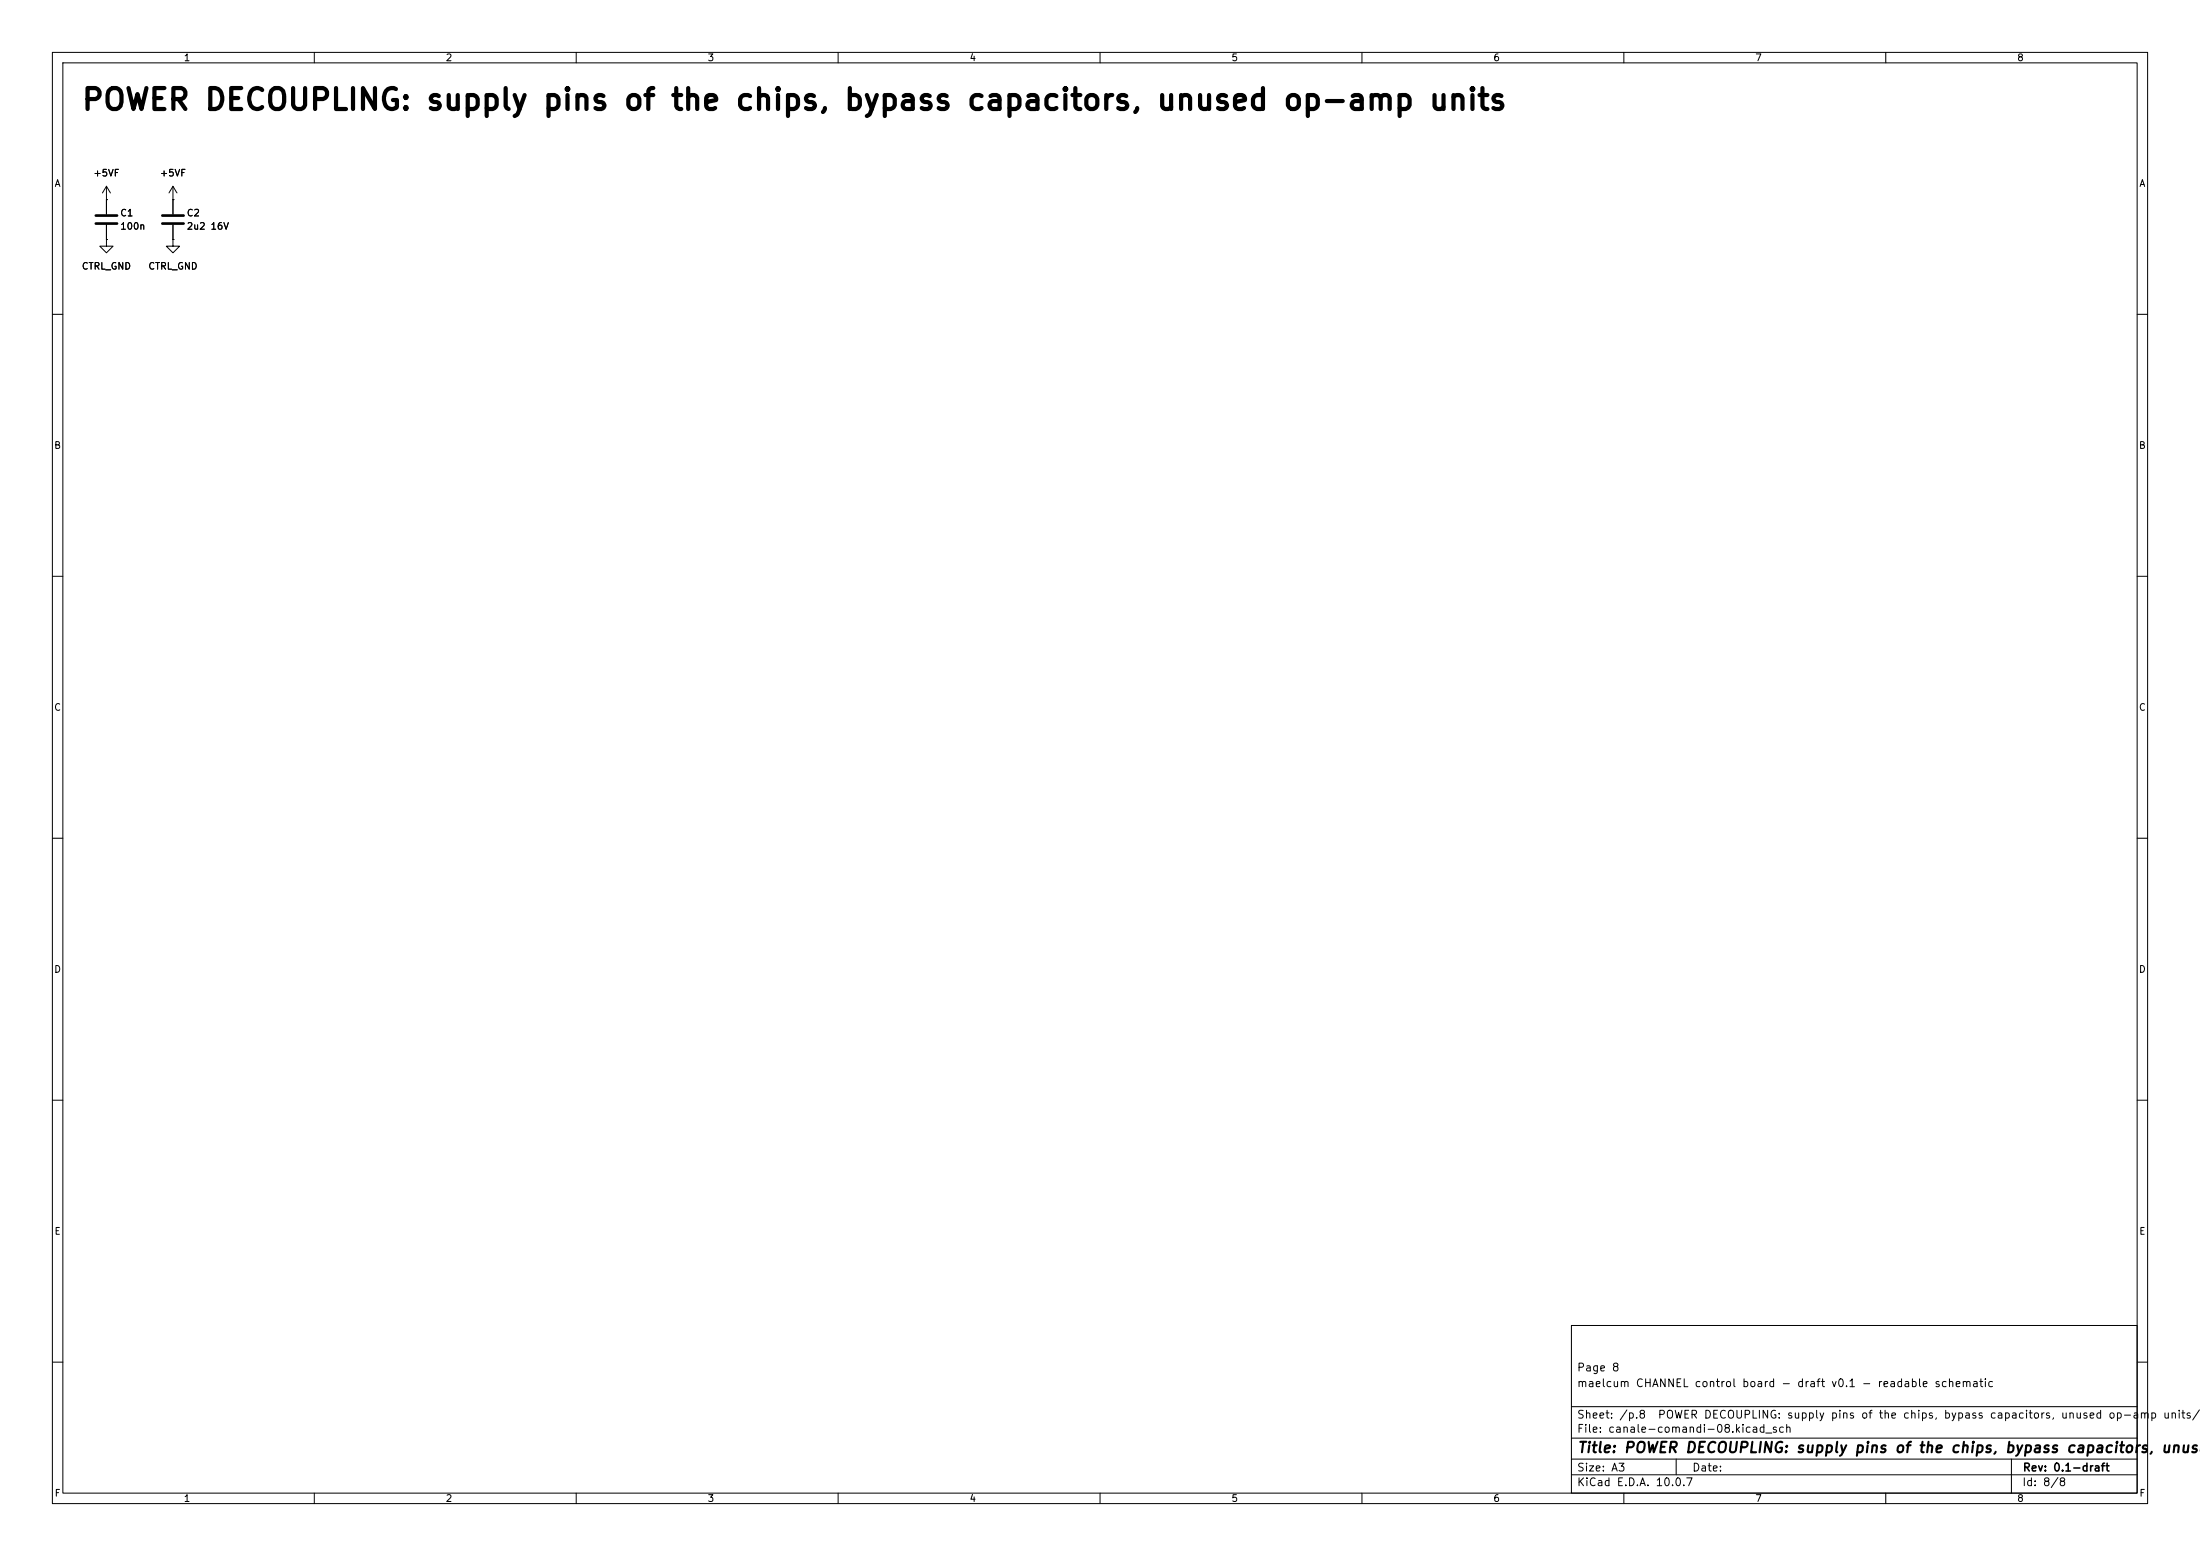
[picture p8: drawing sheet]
<svg xmlns="http://www.w3.org/2000/svg" width="420mm" height="297mm" viewBox="0 0 420 297" stroke-linecap="round" stroke-linejoin="round" font-family="sans-serif">
<g fill="none" stroke="#000" stroke-width=".19">
<path d="M10 10h400v277h-400zM12 12h396v273h-396zM60 10v2M110 10v2M160 10v2M210 10v2M260 10v2M310 10v2M360 10v2M20.3 38.1h.1M20.3 35.6l-.7 1.2M20.3 35.6l.8 1.2"/>
<path d="M20.3 35.6v5.3M33 38.1h.1M33 35.6v5.3M33 35.6l-.7 1.2M33 35.6l.8 1.2M20.3 45.7v1.3h1.3l-1.3 1.3-1.3-1.3h1.3M20.3 45.7h.1M20.3 42.9v2.8M33 45.7v1.3h1.3l-1.3 1.3-1.3-1.3h1.3M33 45.7h.1M33 42.9v2.8M10 60h2"/>
<path d="M408 60h2M10 110h2M408 110h2M10 160h2M408 160h2M10 210h2M408 210h2M300 253h108v32h-108zM10 260h2M300 278.5h108M300 274.5h108M300 268.5h108"/>
<path d="M320 278.5v3M384 278.5v6.5M408 260h2M60 285v2M110 285v2M160 285v2M210 285v2M260 285v2M300 281.5h108M310 285v2M360 285v2"/>
</g>
<path d="M18.3 41.1h4.1M18.3 42.7h4.1M31 41.1h4.1M31 42.7h4.1" fill="none" stroke="#000" stroke-width=".51"/>
<text font-size="4" x="15.4" y="22">POWER DECOUPLING: supply pins of the chips, bypass capacitors, unused op-amp units</text>
<text font-size="2" x="301" y="277.8">Title: POWER DECOUPLING: supply pins of the chips, bypass capacitors, unuse</text>
<g font-size="1.5">
<text x="300.9" y="262.1">Page 8</text>
<text x="300.9" y="265.1">maelcum CHANNEL control board - draft v0.1 - readable schematic</text>
<text x="300.9" y="273.8">File: canale-comandi-08.kicad_sch</text>
<text x="300.9" y="271.1">Sheet: /p.8</text>
<text x="316.4" y="271.1">POWER DECOUPLING: supply pins of the chips, bypass capacitors, unused op-amp units/</text>
<text x="300.9" y="281.2">Size: A3</text>
<text x="322.9" y="281.2">Date:</text>
<text x="386" y="281.2">Rev: 0.1-draft</text>
<text x="300.9" y="284">KiCad E.D.A. 10.0.7</text>
<text x="385.9" y="284">Id: 8/8</text>
</g>
<g font-size="1.3">
<text x="35" y="12">1</text>
<text x="85" y="12">2</text>
<text x="135" y="12">3</text>
<text x="185" y="12">4</text>
<text x="235" y="12">5</text>
<text x="285" y="12">6</text>
<text x="335" y="12">7</text>
<text x="385" y="12">8</text>
<text x="10.3" y="36">A</text>
<text x="17.7" y="34">+5VF</text>
<text x="30.4" y="34">+5VF</text>
<text x="408.3" y="36">A</text>
<text x="22.8" y="41.6">C1</text>
<text x="35.5" y="41.6">C2</text>
<text x="22.8" y="44.1">100n</text>
<text x="35.5" y="44.1">2u2 16V</text>
<text x="15.5" y="51.8">CTRL_GND</text>
<text x="28.2" y="51.8">CTRL_GND</text>
<text x="10.2" y="86">B</text>
<text x="408.2" y="86">B</text>
<text x="10.2" y="136">C</text>
<text x="408.2" y="136">C</text>
<text x="10.2" y="186">D</text>
<text x="408.2" y="186">D</text>
<text x="10.3" y="236">E</text>
<text x="408.3" y="236">E</text>
<text x="10.3" y="286">F</text>
<text x="35" y="287">1</text>
<text x="85" y="287">2</text>
<text x="135" y="287">3</text>
<text x="185" y="287">4</text>
<text x="235" y="287">5</text>
<text x="285" y="287">6</text>
<text x="335" y="287">7</text>
<text x="385" y="287">8</text>
<text x="408.3" y="286">F</text>
</g>
</svg>
